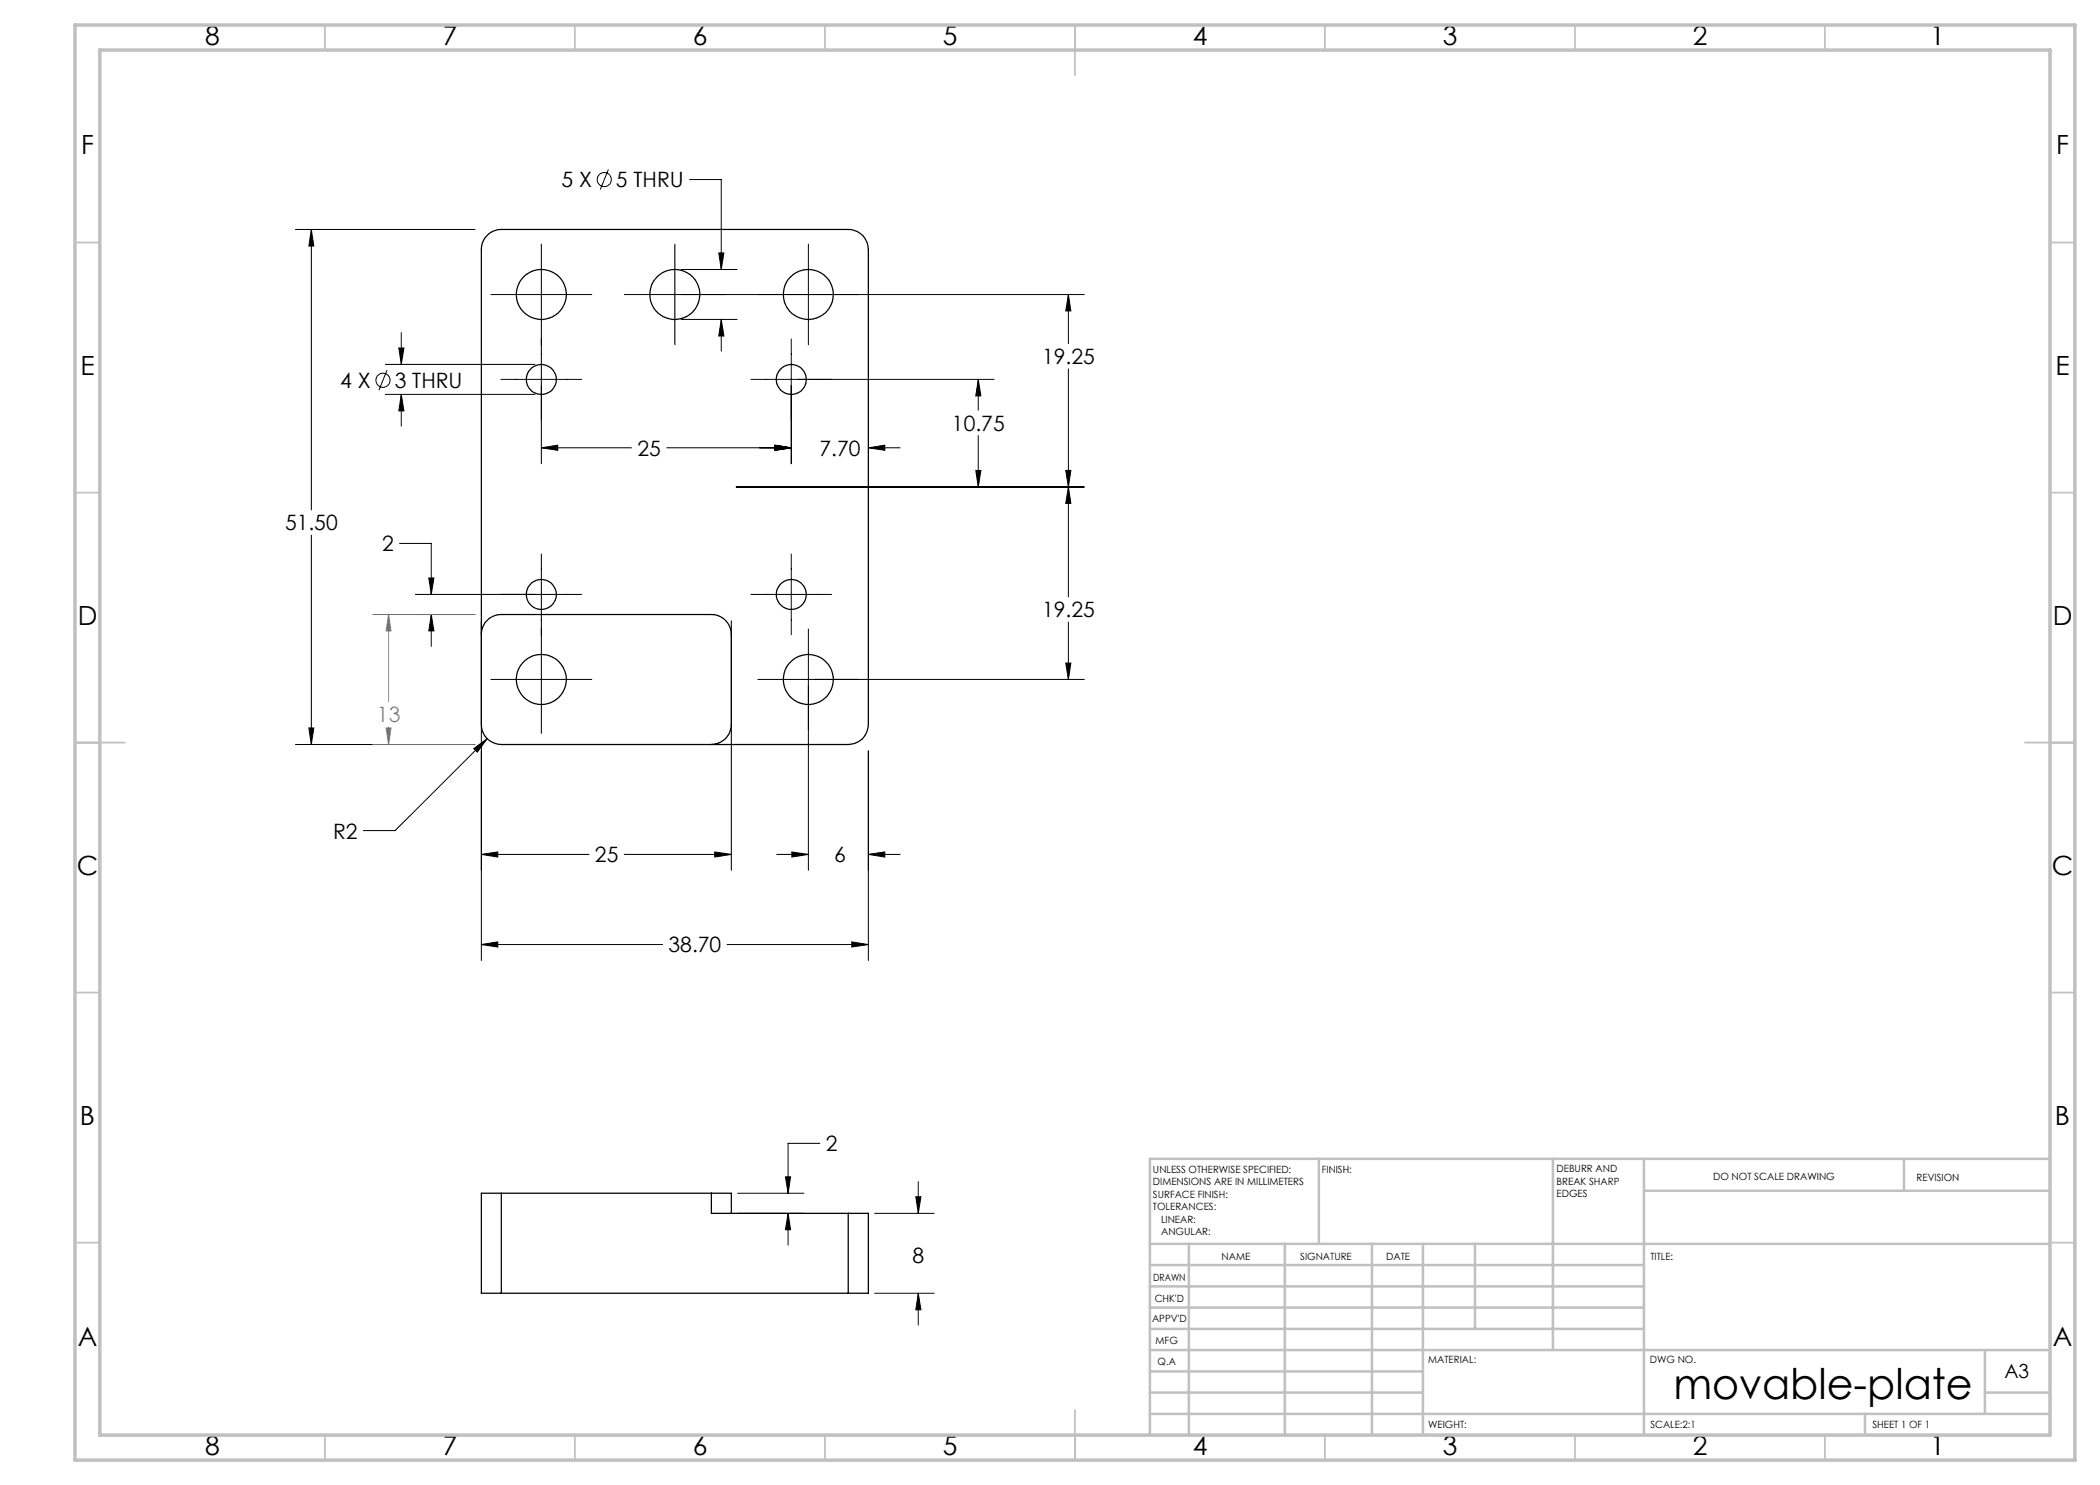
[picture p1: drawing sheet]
<svg xmlns="http://www.w3.org/2000/svg" width="420mm" height="297mm" viewBox="0 0 420 297" stroke-linecap="round" stroke-linejoin="round" font-family="sans-serif">
<g fill="none" stroke="#000" stroke-width=".2">
<path d="M121.7 33.9l-1.6 4M137.9 35.9h6.4v18M59.1 45.9h35.9M62.3 45.9v56.1M62.3 45.9l.5 3.3h-1zM98.2 58.9h20.2M108.3 48.8v43.9M135 48.8v20.2M136.2 53.9h11.2M143.8 50.6h1l-.5 3.3zM161.7 48.8v20.2M213.7 58.9v9.8"/>
<path d="M213.7 58.9l.5 3.3h-1.1zM216.9 58.9h-92M77.1 78.9h29.9M77.1 72.9h29.9M77.4 74l-1.6 4.1M79.8 69.6h1l-.5 3.3zM80.3 66.5v6.4M80.3 78.9v6.3M80.3 78.9l.5 3.3h-1zM100.2 75.9h16.1M136.2 63.9h11.2M144.3 63.9l.5 3.3h-1z"/>
<path d="M144.3 63.9v6.3M150.2 75.9h48.6M158.3 67.8v24.9M195.7 75.9v6.2M195.7 75.9l.5 3.3h-1zM213.7 73.8v45.6M108.3 89.6h18M108.3 89.6l3.2-.6v1.1zM133.3 89.6h25M147.2 97.4h69.7M155 89l3.3 .6-3.3 .5zM173.7 89.6l3.3-.6v1.1z"/>
<path d="M173.7 89.6h6.3M195.2 94.1h1l-.5 3.3zM195.7 87.1v10.3M213.1 94.1h1.1l-.5 3.3zM213.7 97.4l.5 3.3h-1.1zM62.3 107v41.9M79.9 108.7h6.4v10.2M85.8 115.6h1l-.5 3.3zM108.3 110.8v35.8M116.3 118.9h-33.2M150.2 118.9h16.1M158.3 110.8v16.2"/>
<path d="M83.1 122.9h11.9M86.3 122.9v6.4M86.3 122.9l.5 3.3h-1zM96.3 124.2v67.9M98.2 135.9h20.2M146.3 124.2v49.9M161.7 125.8v48.3M213.1 132.6h1.1l-.5 3.3zM213.7 124.4v11.5M216.9 135.9h-65.3M59.1 148.9h35.9M61.8 145.6h1l-.5 3.3z"/>
<path d="M94.8 149.7l2.6-2-1.9 2.7zM97.4 147.7l-18.4 18.4h-6.3M173.7 150.2v41.9M96.3 170.9h21.5M96.3 170.9l3.3-.5v1zM124.8 170.9h21.5M142.9 170.4l3.4 .5-3.4 .5zM155.3 170.9h6.4M158.4 170.4l3.3 .5-3.3 .5zM173.7 170.9l3.3-.5v1zM173.7 170.9h6.3M96.3 188.9h36.2"/>
<path d="M96.3 188.9l3.3-.5v1zM145.4 188.9h28.3M170.4 188.4l3.3 .5-3.3 .5zM147.5 238.7h13.3M157.1 235.4h1l-.5 3.3zM164 228.7h-6.4v10M183.2 239.4h1l-.5 3.3zM183.7 236.3v6.4M147.5 242.7h13.3M157.6 242.7l.5 3.3h-1zM157.6 242.7v6.3M174.9 258.7h11.9"/>
<path d="M174.9 242.7h11.9M183.7 258.7v6.3M183.7 258.7l.5 3.3h-1z"/>
<circle cx="120.9" cy="35.9" r="1.41"/>
<circle cx="76.6" cy="76" r="1.41"/>
</g>
<path d="M74.5 122.9h20.5M77.7 122.9v17.5M77.7 122.9l.5 3.3h-1zM74.5 148.9h20.5M77.2 145.6h1l-.5 3.3zM77.7 145.4v3.5" fill="none" stroke="#808080" stroke-width=".2"/>
<g fill="none" stroke="#c0c0c0" stroke-width=".35">
<path d="M65 5v5M115 5v5M165 5v5M215 5v10M265 5v5M315 5v5M365 5v5M15 48.5h5M410 48.5h5M15 98.5h5M410 98.5h5M15 148.5h10"/>
<path d="M405 148.5h10M15 198.5h5M410 198.5h5M15 248.5h5M410 248.5h5M65 287v5M115 287v5M165 287v5M215 282v10M265 287v5M315 287v5M365 287v5"/>
</g>
<g fill="none" stroke="#c0c0c0" stroke-width=".5">
<path d="M263.8 231.8v17M310.6 231.8v38.2M328.8 231.8v55.2M328.8 238.2h81.2M380.8 231.8v6.4M410 231.8h-180v55.2M230 248.8h180M230 257.3h98.8M230 253h98.8M237.8 248.8v38.2M257 248.8v38.2M274.4 248.8v38.2"/>
<path d="M284.6 248.8v38.2M295 248.8v17M230 265.8h98.8M230 261.5h98.8M230 278.5h54.6M230 274.3h54.6M230 270h180M397 278.5h13M397 270v12.8M230 282.8h180M373 282.8v4.2"/>
</g>
<path d="M15 5h400v287h-400zM20 10h390v277h-390z" fill="none" stroke="#c0c0c0" stroke-width=".7"/>
<path d="M61.8 145.6h1l-.5 3.3zM62.3 45.9l.5 3.3h-1zM96.3 188.9l3.3-.5v1zM170.4 188.4l3.3 .5-3.3 .5zM195.7 75.9l.5 3.3h-1zM195.2 94.1h1l-.5 3.3zM155 89l3.3 .6-3.3 .5zM173.7 89.6l3.3-.6v1.1zM80.3 78.9l.5 3.3h-1zM79.8 69.6h1l-.5 3.3zM108.3 89.6l3.2-.6v1.1zM155 89l3.3 .6-3.3 .5zM142.9 170.4l3.4 .5-3.4 .5zM96.3 170.9l3.3-.5v1zM85.8 115.6h1l-.5 3.3zM86.3 122.9l.5 3.3h-1zM158.4 170.4l3.3 .5-3.3 .5zM173.7 170.9l3.3-.5v1zM213.1 132.6h1.1l-.5 3.3zM213.7 97.4l.5 3.3h-1.1zM144.3 63.9l.5 3.3h-1zM143.8 50.6h1l-.5 3.3zM213.7 58.9l.5 3.3h-1.1zM213.1 94.1h1.1l-.5 3.3zM94.8 149.7l.7 .7 1.9-2.7zM183.7 258.7l.5 3.3h-1zM183.2 239.4h1l-.5 3.3zM157.6 242.7l.5 3.3h-1zM157.1 235.4h1l-.5 3.3z" fill="#000"/>
<path d="M77.7 122.9l.5 3.3h-1zM77.2 145.6h1l-.5 3.3z" fill="#808080"/>
<g fill="none" stroke="#000" stroke-width=".25">
<path d="M97.4 47.1a4 4 0 0 1 2.9-1.2h69.4a4 4 0 0 1 4 4v95a4 4 0 0 1-4 4h-69.4a4 4 0 0 1-4-4v-95a3.8 3.8 0 0 1 1.1-2.8zM96.3 126.9a4 4 0 0 1 4-4h42a4 4 0 0 1 4 4v18a4 4 0 0 1-4 4M100.3 238.7h-4v20h4M100.3 238.7v20M100.3 238.7h42M142.3 238.7h4v4M142.3 238.7v4h27.4M100.3 258.7h69.4M169.7 242.7h4v16h-4M169.7 242.7v16"/>
<circle cx="108.2" cy="58.9" r="5"/>
<circle cx="134.9" cy="58.9" r="5"/>
<circle cx="161.7" cy="58.9" r="5"/>
<circle cx="108.2" cy="75.9" r="2.99"/>
<circle cx="158.3" cy="75.9" r="2.99"/>
<circle cx="108.2" cy="118.9" r="3"/>
<circle cx="158.3" cy="118.9" r="3"/>
<circle cx="108.3" cy="135.9" r="5"/>
<circle cx="161.7" cy="135.9" r="5"/>
</g>
<text font-size="8.5" x="334.7" y="279.7">movable-plate</text>
<g font-size="5.3">
<text x="41" y="9">8</text>
<text x="88.5" y="9">7</text>
<text x="138.5" y="9">6</text>
<text x="188.5" y="9">5</text>
<text x="238.5" y="9">4</text>
<text x="288.5" y="9">3</text>
<text x="338.5" y="9">2</text>
<text x="386" y="9">1</text>
<text x="16.2" y="30.7">F</text>
<text x="411.2" y="30.7">F</text>
<text x="16.1" y="75">E</text>
<text x="411.1" y="75">E</text>
<text x="15.5" y="125">D</text>
<text x="410.5" y="125">D</text>
<text x="15.4" y="175">C</text>
<text x="410.4" y="175">C</text>
<text x="16" y="225">B</text>
<text x="411" y="225">B</text>
<text x="15.5" y="269.2">A</text>
<text x="410.5" y="269.2">A</text>
<text x="41" y="291">8</text>
<text x="88.5" y="291">7</text>
<text x="138.5" y="291">6</text>
<text x="188.5" y="291">5</text>
<text x="238.5" y="291">4</text>
<text x="288.5" y="291">3</text>
<text x="338.5" y="291">2</text>
<text x="386" y="291">1</text>
</g>
<g font-size="4.2">
<text x="112.3" y="37.5">5 X</text>
<text x="123.2" y="37.5">5 THRU</text>
<text x="68.1" y="77.6">4 X</text>
<text x="78.9" y="77.6">3 THRU</text>
<text x="208.4" y="72.8">19.25</text>
<text x="190.4" y="86.1">10.75</text>
<text x="127.5" y="91.1">25</text>
<text x="163.9" y="91.1">7.70</text>
<text x="57" y="106.1">51.50</text>
<text x="76.4" y="110.3">2</text>
<text x="208.4" y="123.5">19.25</text>
<text x="66.6" y="167.7">R2</text>
<text x="119" y="172.5">25</text>
<text x="166.9" y="172.5">6</text>
<text x="133.7" y="190.5">38.70</text>
<text x="165.2" y="230.2">2</text>
<text x="182.5" y="252.7">8</text>
</g>
<text font-size="4.2" fill="#808080" x="75.4" y="144.5">13</text>
<text font-size="3.9" x="400.9" y="275.5">A3</text>
<g font-size="2">
<text x="230.6" y="234.6">UNLESS OTHERWISE SPECIFIED:</text>
<text x="230.6" y="237.1">DIMENSIONS ARE IN MILLIMETERS</text>
<text x="230.6" y="239.6">SURFACE FINISH:</text>
<text x="264.4" y="234.6">FINISH:</text>
<text x="311.3" y="234.5">DEBURR AND</text>
<text x="311.3" y="237">BREAK SHARP</text>
<text x="311.3" y="239.5">EDGES</text>
<text x="342.6" y="236">DO NOT SCALE DRAWING</text>
<text x="383.3" y="236.2">REVISION</text>
<text x="230.6" y="242.1">TOLERANCES:</text>
<text x="232.2" y="244.6">LINEAR:</text>
<text x="232.2" y="247.1">ANGULAR:</text>
<text x="244.3" y="252">NAME</text>
<text x="260" y="251.9">SIGNATURE</text>
<text x="277.2" y="251.9">DATE</text>
<text x="330.1" y="251.9">TITLE:</text>
<text x="230.6" y="256.1">DRAWN</text>
<text x="230.9" y="260.3">CHK'D</text>
<text x="230.4" y="264.4">APPV'D</text>
<text x="231.1" y="268.8">MFG</text>
<text x="231.5" y="273">Q.A</text>
<text x="285.6" y="272.5">MATERIAL:</text>
<text x="330" y="272.5">DWG NO.</text>
<text x="285.6" y="285.5">WEIGHT:</text>
<text x="330.1" y="285.6">SCALE:2:1</text>
<text x="374.5" y="285.6">SHEET 1 OF 1</text>
</g>
</svg>
